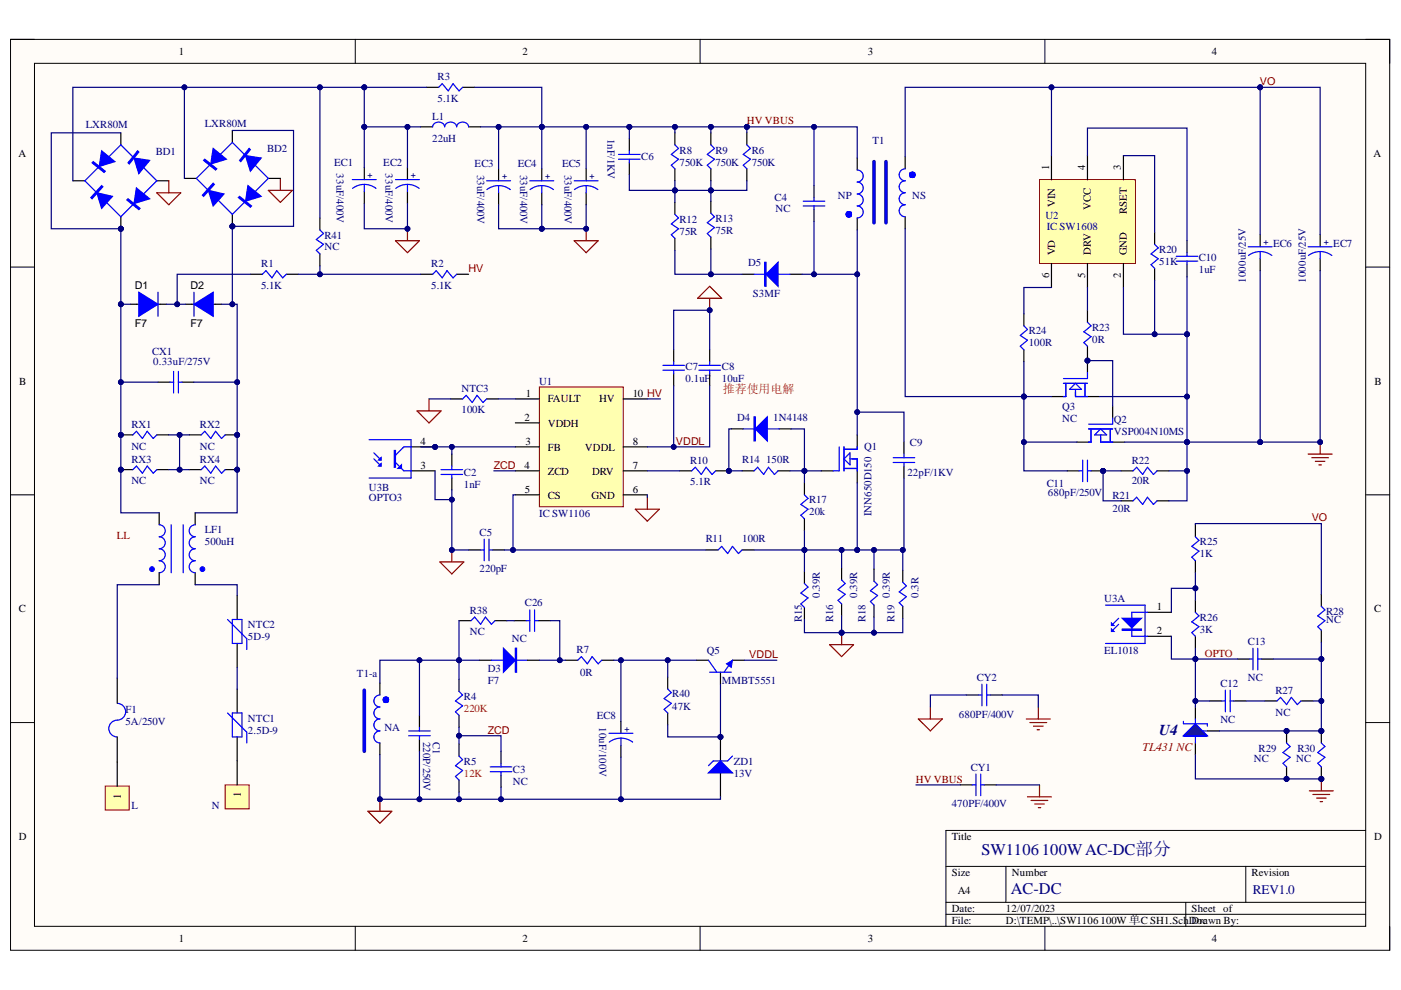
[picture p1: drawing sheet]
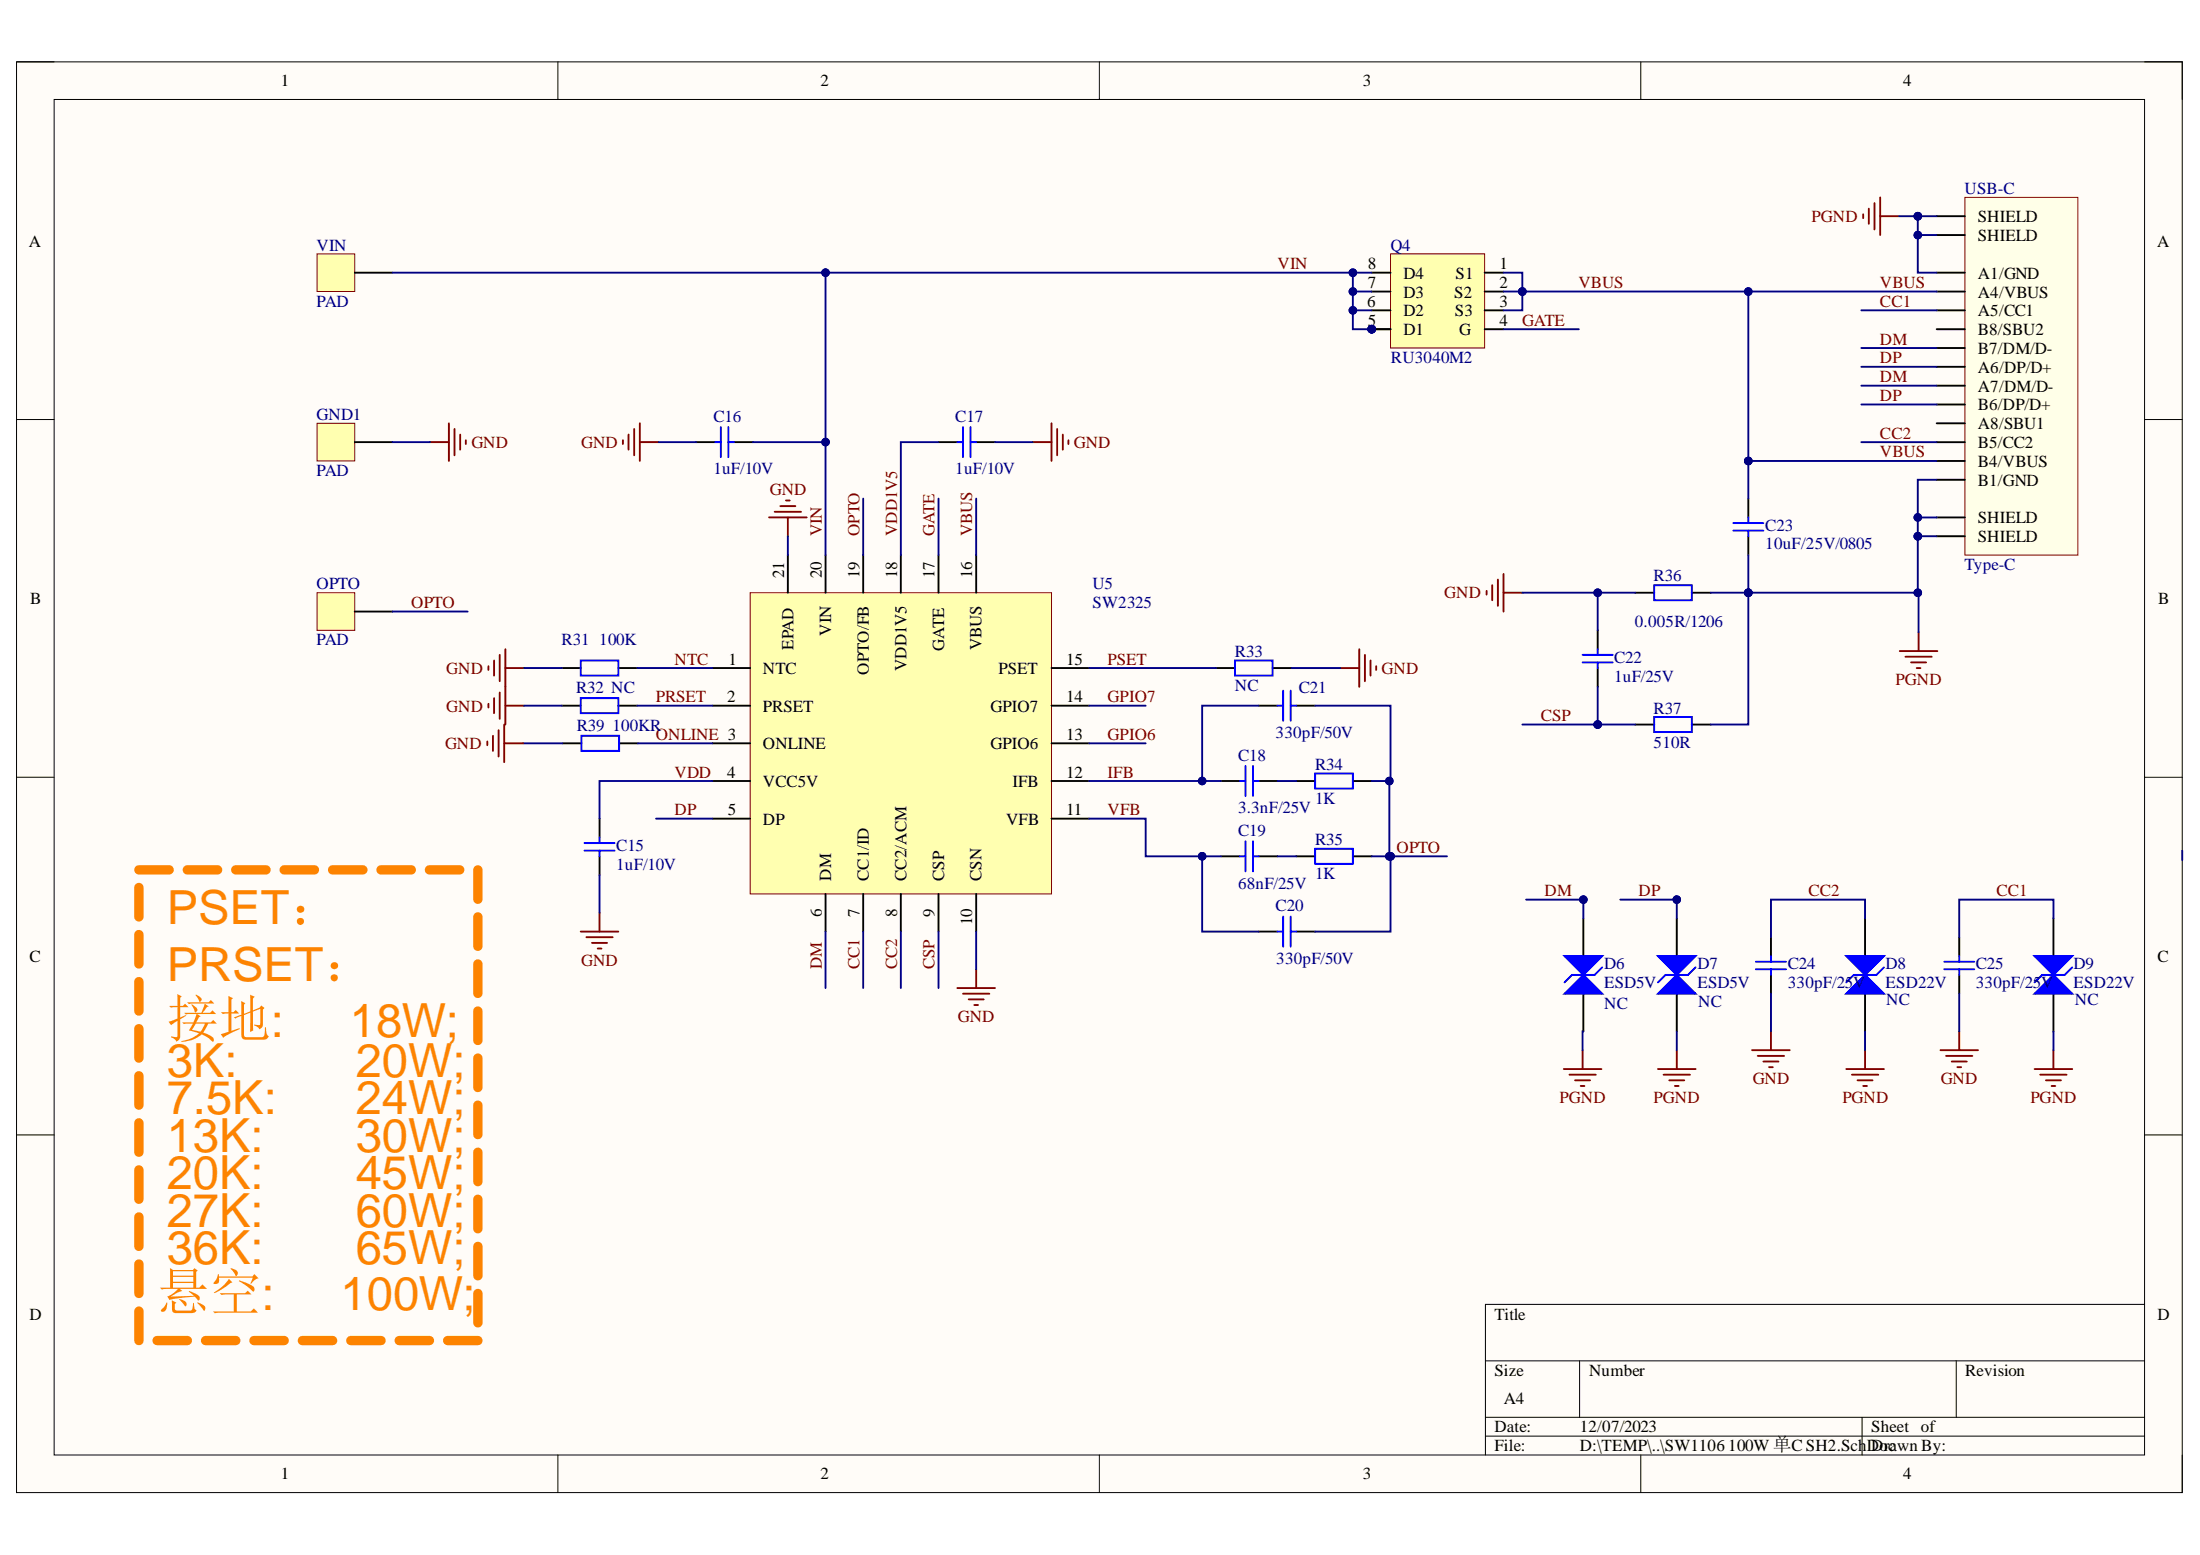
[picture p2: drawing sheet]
# Altium project SW1106_Demo_Project.PrjPcb
2 sheets, 118 parts. Net scope: global (net labels, ports and power ports of the same name join across sheets).
Board file: SW1106 100W 单C.PcbDoc
Sheets:
  SW1106 100W 单C SH1.SchDoc
  SW1106 100W 单C SH2.SchDoc

## Sheet SW1106 100W 单C SH1.SchDoc
size A4; SheetNumber: 1; SheetTotal: 1

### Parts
BD1  LXR80M  [BD-MBSL]
BD2  LXR80M  [BD-MBSL]
C1  220P/250V  [0603-C]
C2  1nF  [0603-C]
C3  NC  [0603-C]
C4  NC  [0805_C]
C5  220pF  [0603-C]
C6  1nF/1KV  [1206-C]
C7  0.1uF  [0805_C]
C8  10uF  [1206-C]
C9  22pF/1KV  [1206-C]
C10  1uF  [0603-C]
C11  680pF/250V  [0805_C]
C12  NC  [0603]
C13  NC  [0603]
C26  NC  [0805_C]
CX1  0.33uF/275V  [X-10-CAP - 3]
CY1  470PF/400V  [Y-SMD]
CY2  680PF/400V  [Y-SMD]
D1  F7  [SOD-123H]
D2  F7  [SOD-123H]
D3  F7  [SOD-123F]
D4  1N4148  [SOD-323]
D5  S3MF  [DIODE-S2MB]
EC1  33uF/400V  [CD-8/3.5]
EC2  33uF/400V  [CD-8/3.5]
EC3  33uF/400V  [CD-8/3.5]
EC4  33uF/400V  [CD-8/3.5]
EC5  33uF/400V  [CD-8/3.5]
EC6  1000uF/25V  [CD-6.3/2.3]
EC7  1000uF/25V  [CD-6.3/2.3]
EC8  10uF/100V  [CD-8/3.5]
F1  5A/250V  [F-8.5*4-P5]
L  L  [焊盘1.5mm]  (value not drawn)
L1  22uH  [LF-D8-P5]
LF1  500uH  [LF-9X3.2]
N  N  [焊盘1.5mm]  (value not drawn)
NS  (no value)
NTC1  2.5D-9  [5D9]
NTC2  5D-9  [5D9]
NTC3  100K  [0603-R]
Q1  INN650D150  [TO220-GDS]
Q2  VSP004N10MS  [TO220-GDS]
Q3  NC  [TO220-GDS]
Q5  MMBT5551  [SOT-23]
R1  5.1K  [1206-R]
R2  5.1K  [1206-R]
R3  5.1K  [1206-R]
R4  220K  [0603-R]
R5  12K  [0603-R]
R6  750K  [1206-R]
R7  0R  [0805-R]
R8  750K  [1206-R]
R9  750K  [1206-R]
R10  5.1R  [0603-R]
R11  100R  [0603-R]
R12  75R  [1206-R]
R13  75R  [1206-R]
R14  150R  [0603-R]
R15  0.39R  [1206-R]
R16  0.39R  [1206-R]
R17  20k  [0603-R]
R18  0.39R  [1206-R]
R19  0.3R  [1206-R]
R20  51K  [0603-R]
R21  20R  [0805-R]
R22  20R  [0805-R]
R23  0R  [0603-R]
R24  100R  [0603-R]
R25  1K  [0603-R]
R26  3K  [0603-R]
R27  NC  [0603]
R28  NC  [0603]
R29  NC  [0603]
R30  NC  [0603]
R38  NC  [0603-R]
R40  47K  [0805-R]
R41  NC  [1206-R]
RX1  NC  [1206-R]
RX2  NC  [1206-R]
RX3  NC  [1206-R]
RX4  NC  [1206-R]
T1  NP
T1-a  NA
U1  IC SW1106
U2  IC SW1608  [SOT23-6]
U3  EL1018  [EL1019]  (parts A,B of 2)
U4  TL431 NC  [TL431]
ZD1  13V  [DO-41]

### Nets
GND: C10.2 CY1.1 CY2.1 EC6.2 EC7.2 Q2.S Q3.S R20.1 R21.1 R22.1 R29.2 R30.1 U2.2(GND) U4.A
PGND: BD1.4 BD2.4 C1.2 C2.2 C3.2 C5.2 C7.1 C8.2 CY2.2 EC1.2 EC2.2 EC3.2 EC4.2 EC5.2 EC8.2 NTC3.2 R5.2 R15.1 R16.1 R18.1 R19.1 T1-a.1 U1.6(GND) U3.3 ZD1.1(A)
HV: R2.2 U1.10(HV)
HV VBUS: C4.1 C6.1 CY1.2 EC3.1 EC4.1 EC5.1 L1.1 R3.1 R6.2 R8.2 R9.2 T1.1
OPTO: C12.2 C13.2 R26.2 U3.2 U4.K
VDDL: C7.2 C8.1 Q5.3(E) U1.8(VDDL)
VO: EC6.1 EC7.1 NS.2 R25.1 R28.2 U2.1(VIN)
ZCD: C3.1 R4.2 R5.1 U1.4(ZCD)
NetBD1_1: BD1.1 BD2.1 EC1.1 EC2.1 L1.2 R3.2 R41.2
NetBD1_2: BD1.2 BD1.3 CX1.2 D1.2(A) LF1.3 RX1.1 RX3.1
NetBD2_2: BD2.2 BD2.3 CX1.1 D2.2(A) LF1.4 RX2.2 RX4.2
NetC1_1: C1.1 D3.1(A) R4.1 R38.1 T1-a.2
NetC2_1: C2.1 U1.3(FB) U3.4
NetC4_2: C4.2 C9.1 D5.1(A) Q1.D T1.2
NetC5_1: C5.1 R11.2 U1.5(CS)
NetC6_2: C6.2 R6.1 R8.1 R9.1 R12.2 R13.2
NetC9_2: C9.2 Q1.S R11.1 R15.2 R16.2 R17.2 R18.2 R19.2
NetC10_1: C10.1 U2.4(VCC)
NetC11_1: C11.1 NS.1 Q2.D Q3.D R24.2
NetC11_2: C11.2 R21.2 R22.2
NetC12_1: C12.1 R27.1
NetC13_1: C13.1 R27.2 R28.1 R29.1 R30.2 U4.R
NetC26_1: C26.1 D3.2(K) R7.1
NetC26_2: C26.2 R38.2
NetD1_1: D1.1(K) D2.1(K) R1.1
NetD4_1: D4.1(A) Q1.G R14.1 R17.1
NetD4_2: D4.2(K) R10.1 R14.2
NetD5_2: D5.2(K) R12.1 R13.1
NetEC8_1: EC8.1 Q5.2(C) R7.2 R40.2
NetF1_1: F1.1 LF1.2
NetF1_2: F1.2 L.1
NetLF1_1: LF1.1 NTC2.2
NetN_1: N.1 NTC1.1
NetNTC1_2: NTC1.2 NTC2.1
NetNTC3_1: NTC3.1 U1.1(FAULT)
NetQ2_G: Q2.G Q3.G R23.2
NetQ5_1: Q5.1(B) R40.1 ZD1.2(K)
NetR1_2: R1.2 R2.1 R41.1
NetR10_2: R10.2 U1.7(DRV)
NetR20_2: R20.2 U2.3(RSET)
NetR23_1: R23.1 U2.5(DRV)
NetR24_1: R24.1 U2.6(VD)
NetR25_2: R25.2 R26.1 U3.1
NetRX1_2: RX1.2 RX2.1 RX3.2 RX4.1

Not connected (* = marked no-connect by the designer): U1 2(VDDH)

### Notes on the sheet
- (near C8) 推荐使用电解
- SW1106 100W AC-DC部分
- AC-DC
- REV1.0
- Labels drawn without touching a wire or pin: LL

## Sheet SW1106 100W 单C SH2.SchDoc
size A4; SheetNumber: 2; SheetTotal: 2

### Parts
C15  1uF/10V  [C 0603]
C16  1uF/10V  [C 0603]
C17  1uF/10V  [C 0603]
C18  3.3nF/25V  [C 0603]
C19  68nF/25V  [C 0603]
C20  330pF/50V  [C 0603]
C21  330pF/50V  [C 0603]
C22  1uF/25V  [C 0603]
C23  10uF/25V/0805  [C 0805]
C24  330pF/25V  [C 0603]
C25  330pF/25V  [C 0603]
D6  ESD5V  [SOD-523]
D7  ESD5V  [SOD-523]
D8  ESD22V  [SOD-523]
D9  ESD22V  [SOD-523]
GND1  PAD  [PAD]
OPTO  PAD  [PAD]
Q4  RU3040M2  [PDFN-3*3]
R31  100K  [R 0603]
R32  NC  [R 0603]
R33  NC  [R 0603]
R34  1K  [R 0603]
R35  1K  [R 0603]
R36  0.005R/1206  [R 1206]
R37  510R  [R 0603]
R39  100KR  [R 0603]
U5  SW2325  [SW232X_QFN20-4X4]
USB-C  Type-C  [USB_C_16PIN]
VIN  PAD  [PAD]

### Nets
GND: C15.1 C16.1 C17.1 C22.2 C24.1 C25.1 GND1.1(PAD) R31.1 R32.1 R33.2 R36.1 R39.1 U5.10(CSN) U5.21(EPAD)
PGND: C23.1 D6.1(A) D7.1(A) D8.1(A) D9.1(A) R36.2 R37.2 USB-C.1(SHIELD) USB-C.2(SHIELD) USB-C.3(SHIELD) USB-C.4(SHIELD) USB-C.A1(A1/GND) USB-C.B1(B1/GND)
CC1: C25.2 D9.2(K) U5.7(CC1/ID) USB-C.A5(A5/CC1)
CC2: C24.2 D8.2(K) U5.8(CC2/ACM) USB-C.B5(B5/CC2)
CSP: C22.1 R37.1 U5.9(CSP)
DM: D6.2(K) U5.6(DM) USB-C.A7(A7/DM/D-) USB-C.B7(B7/DM/D-)
DP: D7.2(K) U5.5(DP) USB-C.A6(A6/DP/D+) USB-C.B6(B6/DP/D+)
GATE: Q4.4(G) U5.17(GATE)
GPIO6: U5.13(GPIO6)
GPIO7: U5.14(GPIO7)
IFB: C18.1 C21.1 U5.12(IFB)
NTC: R31.2 U5.1(NTC)
ONLINE: R39.2 U5.3(ONLINE)
OPTO: C20.2 C21.2 OPTO.1(PAD) R34.2 R35.2 U5.19(OPTO/FB)
PRSET: R32.2 U5.2(PRSET)
PSET: R33.1 U5.15(PSET)
VBUS: C23.2 Q4.1(S1) Q4.2(S2) Q4.3(S3) U5.16(VBUS) USB-C.A4(A4/VBUS) USB-C.B4(B4/VBUS)
VDD: C15.2 U5.4(VCC5V)
VDD1V5: C17.2 U5.18(VDD1V5)
VFB: C19.1 C20.1 U5.11(VFB)
VIN: C16.2 Q4.5(D1) Q4.6(D2) Q4.7(D3) Q4.8(D4) Q4.9(EPAD) U5.20(VIN) VIN.1(PAD)
NetC18_2: C18.2 R34.1
NetC19_2: C19.2 R35.1

Not connected (* = marked no-connect by the designer): USB-C A8(A8/SBU1) B8(B8/SBU2)

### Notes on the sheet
- PSET：
- 接地:     18W;
- PRSET：
- (near D6) NC
- (near D7) NC
- (near D8) NC
- (near D9) NC
- 3K:         20W;
- 7.5K:      24W;
- 13K:       30W;
- 20K:       45W;
- 27K:       60W;
- 悬空:     100W;
- 36K:       65W;

## Nets that join several sheets
GND: SW1106 100W 单C SH1 (14 pins), SW1106 100W 单C SH2 (14 pins)
PGND: SW1106 100W 单C SH1 (25 pins), SW1106 100W 单C SH2 (13 pins)
OPTO: SW1106 100W 单C SH1 (5 pins), SW1106 100W 单C SH2 (6 pins)
